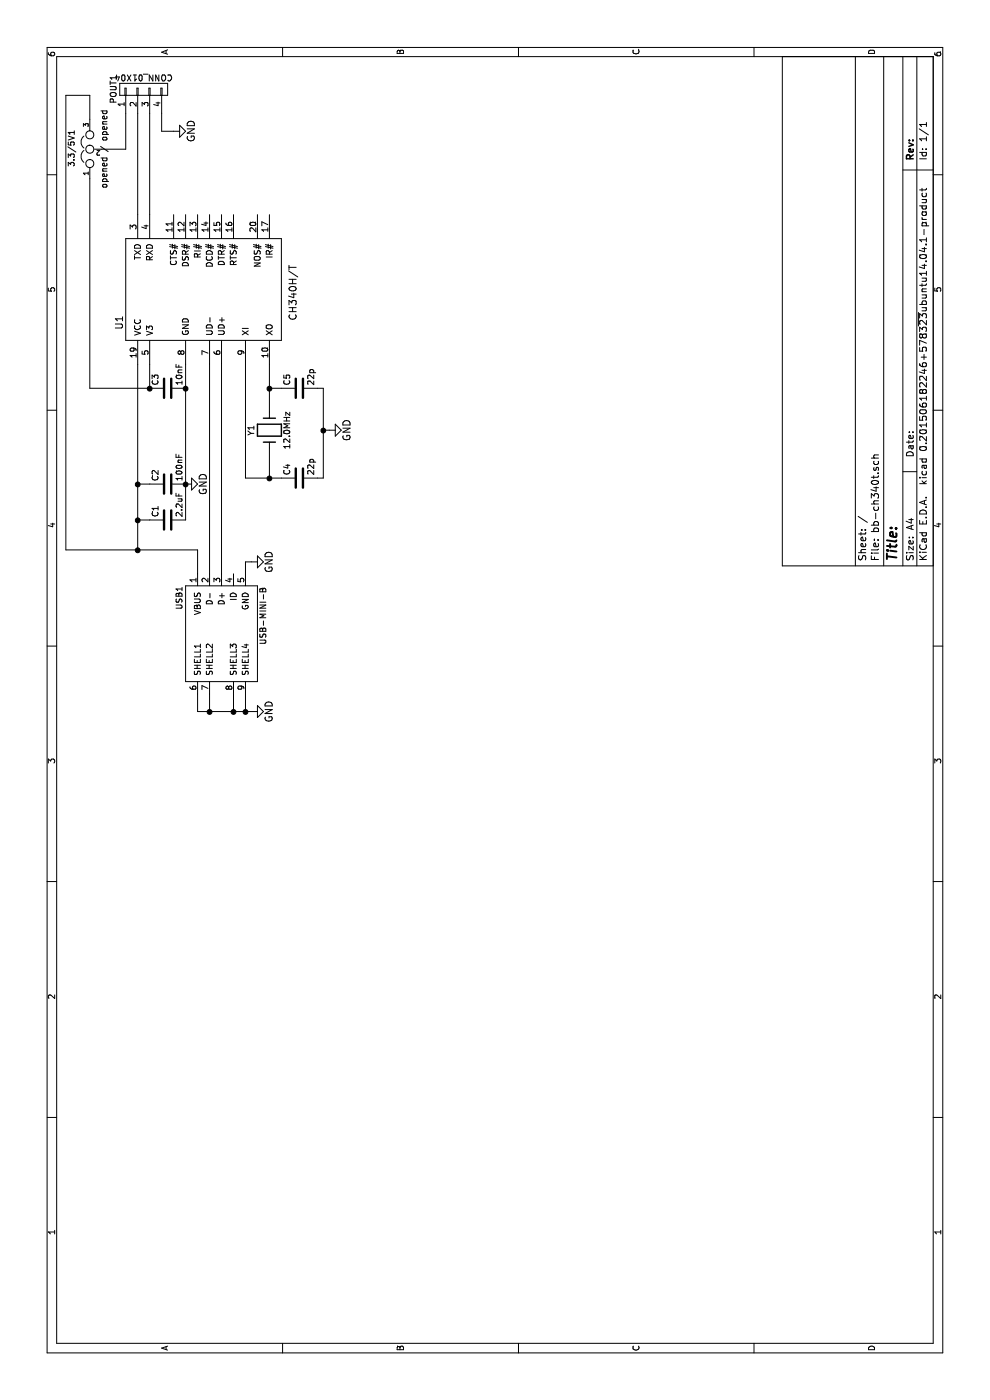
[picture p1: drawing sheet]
EESchema Schematic File Version 2
LIBS:power
LIBS:device
LIBS:transistors
LIBS:conn
LIBS:linear
LIBS:regul
LIBS:74xx
LIBS:cmos4000
LIBS:adc-dac
LIBS:memory
LIBS:xilinx
LIBS:microcontrollers
LIBS:dsp
LIBS:microchip
LIBS:analog_switches
LIBS:motorola
LIBS:texas
LIBS:intel
LIBS:audio
LIBS:interface
LIBS:digital-audio
LIBS:philips
LIBS:display
LIBS:cypress
LIBS:siliconi
LIBS:opto
LIBS:atmel
LIBS:contrib
LIBS:valves
LIBS:usb_mini_b
LIBS:bb-ch340t-cache
EELAYER 25 0
EELAYER END
$Descr A4 11693 8268
encoding utf-8
Sheet 1 1
Title ""
Date ""
Rev ""
Comp ""
Comment1 ""
Comment2 ""
Comment3 ""
Comment4 ""
$EndDescr
$Comp
L CH340H/T U1
U 1 1
P 9300 1700
F 0 "U1" H 9000 2400 60  0000 C CNN
F 1 "CH340H/T" H 9250 950 60  0000 C CNN
F 2 "kicad_wrk:SSOP-20W" H 9300 1700 60  0001 C CNN
F 3 "" H 9300 1700 60  0000 C CNN
	1    9300 1700
	1    0    0    -1  
$EndComp
Wire Wire Line
	6900 1750 8650 1750
Wire Wire Line
	6900 1850 8650 1850
$Comp
L GND #PWR2
U 1 1
P 7000 2100
F 0 "#PWR2" H 7000 1850 60  0001 C CNN
F 1 "GND" H 7000 1950 60  0000 C CNN
F 2 "" H 7000 2100 60  0000 C CNN
F 3 "" H 7000 2100 60  0000 C CNN
	1    7000 2100
	1    0    0    -1  
$EndComp
Wire Wire Line
	8650 1150 7100 1150
Wire Wire Line
	6900 1650 7100 1650
Connection ~ 7100 1150
$Comp
L C C3
U 1 1
P 8450 1400
F 0 "C3" H 8475 1500 50  0000 L CNN
F 1 "10nF" H 8475 1300 50  0000 L CNN
F 2 "kicad_wrk:C_0603" H 8488 1250 30  0001 C CNN
F 3 "" H 8450 1400 60  0000 C CNN
	1    8450 1400
	1    0    0    -1  
$EndComp
$Comp
L C C1
U 1 1
P 7350 1400
F 0 "C1" H 7375 1500 50  0000 L CNN
F 1 "2.2uF" H 7375 1300 50  0000 L CNN
F 2 "kicad_wrk:C_0603" H 7388 1250 30  0001 C CNN
F 3 "" H 7350 1400 60  0000 C CNN
	1    7350 1400
	1    0    0    -1  
$EndComp
$Comp
L C C2
U 1 1
P 7650 1400
F 0 "C2" H 7675 1500 50  0000 L CNN
F 1 "100nF" H 7675 1300 50  0000 L CNN
F 2 "kicad_wrk:C_0603" H 7688 1250 30  0001 C CNN
F 3 "" H 7650 1400 60  0000 C CNN
	1    7650 1400
	1    0    0    -1  
$EndComp
Wire Wire Line
	7350 1550 8650 1550
Wire Wire Line
	8450 1250 8650 1250
Wire Wire Line
	7350 1250 7350 1150
Connection ~ 7350 1150
Wire Wire Line
	7650 1250 7650 1150
Connection ~ 7650 1150
Connection ~ 7650 1550
Connection ~ 8450 1550
$Comp
L C C4
U 1 1
P 7700 2500
F 0 "C4" H 7725 2600 50  0000 L CNN
F 1 "22p" H 7725 2400 50  0000 L CNN
F 2 "kicad_wrk:C_0603" H 7738 2350 30  0001 C CNN
F 3 "" H 7700 2500 60  0000 C CNN
	1    7700 2500
	1    0    0    -1  
$EndComp
$Comp
L C C5
U 1 1
P 8450 2500
F 0 "C5" H 8475 2600 50  0000 L CNN
F 1 "22p" H 8475 2400 50  0000 L CNN
F 2 "kicad_wrk:C_0603" H 8488 2350 30  0001 C CNN
F 3 "" H 8450 2500 60  0000 C CNN
	1    8450 2500
	1    0    0    -1  
$EndComp
$Comp
L Crystal Y1
U 1 1
P 8100 2250
F 0 "Y1" H 8100 2400 50  0000 C CNN
F 1 "12.0MHz" H 8100 2100 50  0000 C CNN
F 2 "Crystals_Oscillators_SMD:Q_49U3HMS" H 8100 2250 60  0001 C CNN
F 3 "" H 8100 2250 60  0000 C CNN
	1    8100 2250
	1    0    0    -1  
$EndComp
Wire Wire Line
	8650 2050 7700 2050
Wire Wire Line
	7700 2050 7700 2350
Wire Wire Line
	7950 2250 7700 2250
Connection ~ 7700 2250
Wire Wire Line
	8250 2250 8650 2250
Wire Wire Line
	8450 2350 8450 2250
Connection ~ 8450 2250
Wire Wire Line
	7700 2650 7700 2700
Wire Wire Line
	7700 2700 8450 2700
Wire Wire Line
	8450 2700 8450 2650
Wire Wire Line
	8100 2700 8100 2750
Connection ~ 8100 2700
$Comp
L GND #PWR4
U 1 1
P 8100 2750
F 0 "#PWR4" H 8100 2500 60  0001 C CNN
F 1 "GND" H 8100 2600 60  0000 C CNN
F 2 "" H 8100 2750 60  0000 C CNN
F 3 "" H 8100 2750 60  0000 C CNN
	1    8100 2750
	1    0    0    -1  
$EndComp
$Comp
L CONN_01X04 POUT1
U 1 1
P 10950 1200
F 0 "POUT1" H 10950 1450 50  0000 C CNN
F 1 "CONN_01X04" V 11050 1200 50  0000 C CNN
F 2 "Pin_Headers:Pin_Header_Angled_1x04" H 10950 1200 60  0001 C CNN
F 3 "" H 10950 1200 60  0000 C CNN
	1    10950 1200
	1    0    0    -1  
$EndComp
Wire Wire Line
	9900 1150 10750 1150
Wire Wire Line
	9900 1250 10750 1250
Wire Wire Line
	10600 1450 10600 1350
Wire Wire Line
	10600 1350 10750 1350
$Comp
L GND #PWR5
U 1 1
P 10600 1450
F 0 "#PWR5" H 10600 1200 60  0001 C CNN
F 1 "GND" H 10600 1300 60  0000 C CNN
F 2 "" H 10600 1450 60  0000 C CNN
F 3 "" H 10600 1450 60  0000 C CNN
	1    10600 1450
	1    0    0    -1  
$EndComp
Wire Wire Line
	10450 1050 10750 1050
Wire Wire Line
	10200 750  8450 750 
Connection ~ 8450 1250
Wire Wire Line
	7100 550  10900 550 
Wire Wire Line
	7100 1650 7100 550 
$Comp
L USB-MINI-B USB1
U 1 1
P 6400 1850
F 0 "USB1" H 6100 2200 50  0000 C CNN
F 1 "USB-MINI-B" H 6250 1500 50  0000 C CNN
F 2 "kicad_wrk:USB_Mini-B" H 6400 1750 50  0001 C CNN
F 3 "" H 6400 1750 50  0000 C CNN
	1    6400 1850
	-1   0    0    -1  
$EndComp
Wire Wire Line
	6900 2050 7000 2050
Wire Wire Line
	7000 2050 7000 2100
Wire Wire Line
	5900 1650 5750 1650
$Comp
L GND #PWR1
U 1 1
P 5750 2100
F 0 "#PWR1" H 5750 1850 60  0001 C CNN
F 1 "GND" H 5750 1950 60  0000 C CNN
F 2 "" H 5750 2100 60  0000 C CNN
F 3 "" H 5750 2100 60  0000 C CNN
	1    5750 2100
	1    0    0    -1  
$EndComp
Wire Wire Line
	5750 1650 5750 2100
Wire Wire Line
	5900 2050 5750 2050
Connection ~ 5750 2050
Wire Wire Line
	5900 1950 5750 1950
Connection ~ 5750 1950
Wire Wire Line
	5900 1750 5750 1750
Connection ~ 5750 1750
$Comp
L GND #PWR3
U 1 1
P 7650 1550
F 0 "#PWR3" H 7650 1300 60  0001 C CNN
F 1 "GND" H 7650 1400 60  0000 C CNN
F 2 "" H 7650 1550 60  0000 C CNN
F 3 "" H 7650 1550 60  0000 C CNN
	1    7650 1550
	1    0    0    -1  
$EndComp
Wire Wire Line
	8450 750  8450 1250
$Comp
L JUMPER3 3.3/5V1
U 1 1
P 10450 750
F 0 "3.3/5V1" H 10300 900 50  0000 L CNN
F 1 "opened / opened" H 10450 600 50  0000 C BNN
F 2 "kicad_wrk:JUMP3" H 10450 750 60  0001 C CNN
F 3 "" H 10450 750 60  0000 C CNN
	1    10450 750 
	1    0    0    -1  
$EndComp
Wire Wire Line
	10450 850  10450 1050
Wire Wire Line
	10900 550  10900 750 
Wire Wire Line
	10900 750  10700 750 
$EndSCHEMATC
